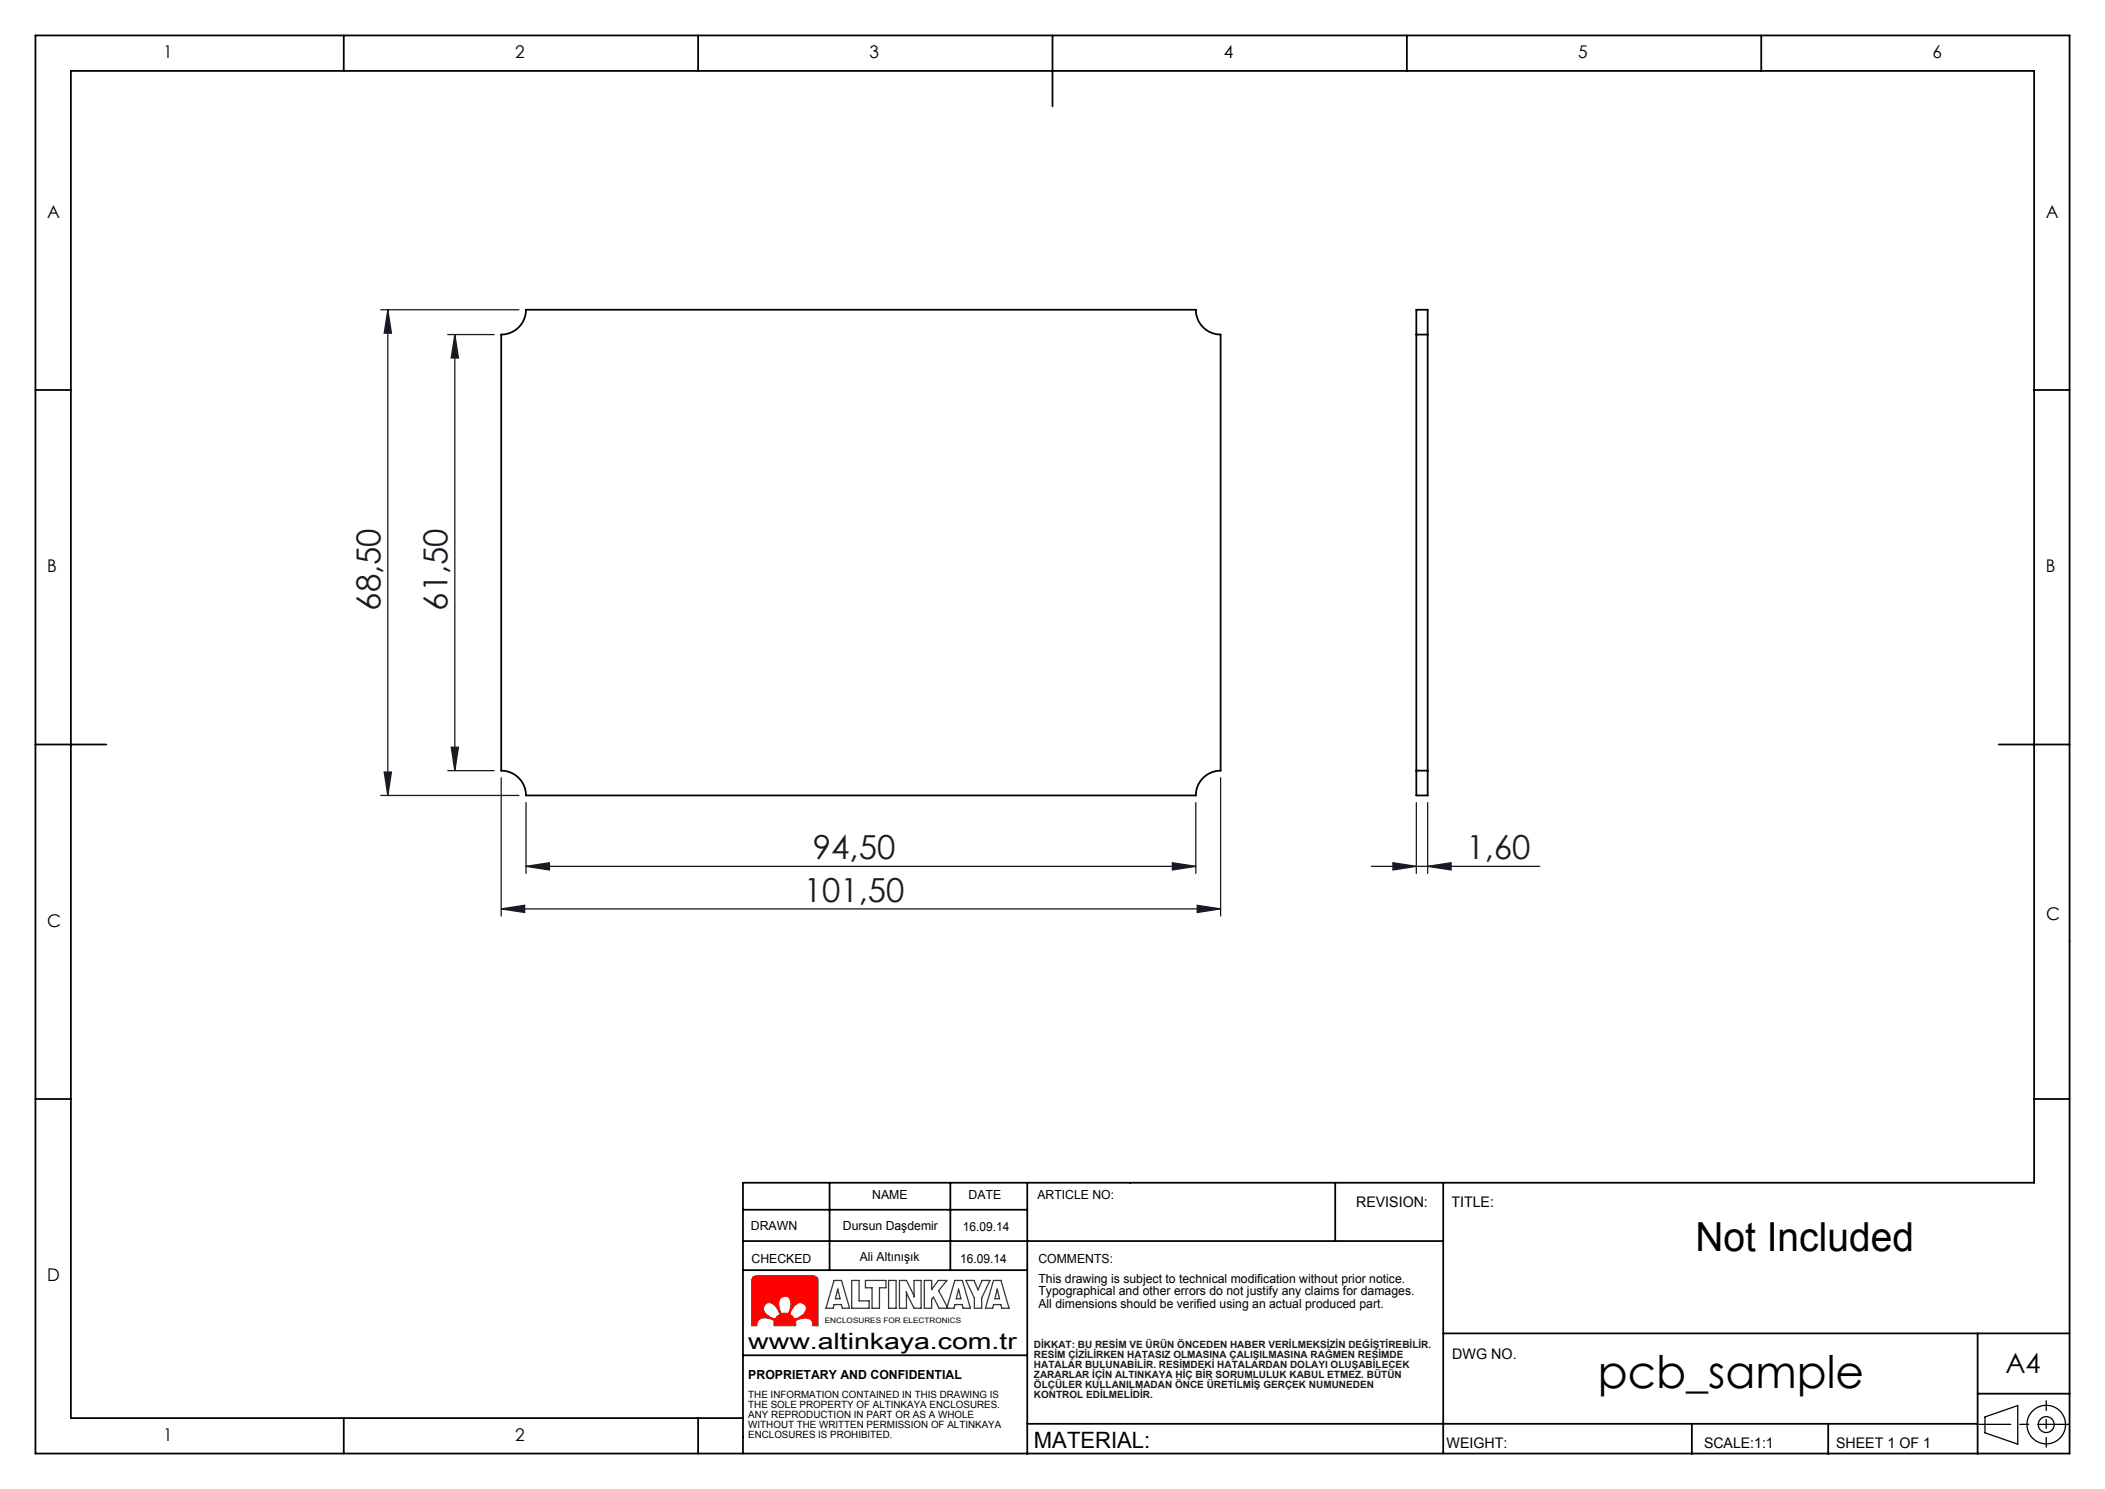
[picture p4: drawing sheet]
<svg xmlns="http://www.w3.org/2000/svg" width="297mm" height="210mm" viewBox="0 0 297 210" stroke-linecap="round" stroke-linejoin="round" font-family="sans-serif">
<g fill="none" stroke="#000" stroke-width=".18">
<path d="M280.1 199.8l4.6-1.6v5.5l-4.6-1.6z"/>
<circle cx="288.7" cy="200.9" r="2.72"/>
<circle cx="288.7" cy="200.9" r="1.12"/>
</g>
<path d="M107.9 183.9l.4-.2a1.8 1.8 0 0 1 1.7 1.7l-.4 .3-.2 .3a2.24 2.24 0 0 1-1.7-1.5zM110.1 183l.6-.2 .5 .1a1.8 1.8 0 0 1 0 2.4l-.5-.1-.4 .1a2.24 2.24 0 0 1-.2-2.3zM112.1 184.1l.4-.3 .5-.1 .5 .2 .3 .4a1.8 1.8 0 0 1-1.7 1.8l-.3-.5-.4-.2 .3-.7zM112.3 187l-.1-.7a1.8 1.8 0 0 1 2.4 0l.1 .7h.7v-6.5l-.1-.3-.5-.3h-8.2l-.3 .2-.2 .4v6.5h.7v-.3l.2-.6a1.96 1.96 0 0 1 2.3 .2l-.1 .7h3.1" fill="none" stroke="#e13800" stroke-width=".18"/>
<path d="M279.3 200.9h12.7" fill="none" stroke="#000" stroke-width=".18" stroke-dasharray="15.2 1.3 1.3 1.3" stroke-dashoffset="10.8"/>
<path d="M288.7 197.6v6.5" fill="none" stroke="#000" stroke-width=".18" stroke-dasharray="15.2 1.3 1.3 1.3" stroke-dashoffset="13.9"/>
<g fill="none" stroke="#000" stroke-width=".25">
<path d="M5 5h287v200h-287zM48.5 5v5M98.5 5v5M148.5 5v10M198.5 5v5M248.5 5v5M5 55h5M287 55h5M5 105h10M282 105h10M5 155h5M287 155h5"/>
<path d="M104.8 170.6h40.1M104.8 175h98.8M104.8 179.1h40.1M117 166.8v12.3M134.1 166.8v12.3M144.9 166.8v38.3M188.4 166.8v8.2M203.6 166.8v38.2M48.5 200v5M98.5 200v5M104.8 200h-94.8v-190h277v156.8h-182.2v38.2M104.8 191.1h40.1"/>
<path d="M203.6 188.1h88.4M279 196.6h13M279 188.1v17M144.9 200.8h134.1M238.7 200.8v4.3M257.9 200.8v4.3"/>
</g>
<path d="M112.1 184.1a.93 .93 0 0 1 1.5-.1 .93 .93 0 0 1-.3 1.4l-.7 .5a.45 .45 0 0 1-.4 .1 .45 .45 0 0 1-.4-.3v-.1a.45 .45 0 0 1-.4-.3 .45 .45 0 0 1 .2-.5zM107.9 183.9a1.09 1.09 0 0 1 1.7 .5l.3 .5a.45 .45 0 0 1 .1 .4 .45 .45 0 0 1-.3 .3l-.1 .1a.45 .45 0 0 1-.3 .3 .45 .45 0 0 1-.5-.1 1.37 1.37 0 0 1-1-1.8zM106.2 180.1l-.1 .4v6.5h.7v-.2a1.01 1.01 0 0 1 1.4-.9l.5 .1a.41 .41 0 0 1 .5 .5v.5h3.1v-.3a.36 .36 0 0 1 .1-.5l.8-.3a1.03 1.03 0 0 1 1.5 1v.1h.7v-6.5l-.2-.4-.4-.2h-8.2zM110.1 183a.93 .93 0 0 1 1.2-.1 .93 .93 0 0 1 .3 1.1l-.1 .8a.38 .38 0 0 1-.5 .4h-.3a.41 .41 0 0 1-.6-.1l-.1-.3a1.77 1.77 0 0 1 .1-1.8z" fill-rule="evenodd" fill="#f00"/>
<path d="M117.7 180.6h1l1.2 3.9h-1.1l-.1-.5h-1l-.1 .5h-1.1zM118.2 181.8l.3 1.4h-.6zM120.2 180.6h1v2.9h1.4v1h-2.4zM122.1 180.6h2.9v1h-.9v2.9h-1.1v-2.9h-.9zM125.4 180.6h1v3.9h-1zM126.9 180.6h1l1.1 2.4v-2.4h1v3.9h-1l-1.1-2.4v2.4h-1zM133.6 184.5l1.1-3.9h1.1l1.1 3.9h-1l-.1-.5h-1.1l-.1 .5h-2.1l-.8-1.6-.3 .4v1.2h-1v-3.9h1v1.3l1-1.3h1.2l-1.2 1.4 1.3 2.5M135.3 181.8l.3 1.4h-.7zM136.3 180.6h1.1l.6 1.3 .6-1.3h1.1l-1.2 2.5v1.4h-1v-1.4zM140.2 180.6h1l1.2 3.9h-1.1l-.1-.5h-1l-.1 .5h-1.1zM140.7 181.8l.3 1.4h-.6z" fill="none" stroke="#373737" stroke-width=".18"/>
<g fill="none" stroke="#191924" stroke-width=".18">
<path d="M53.7 43.7h19.5M54.7 43.7v68.5M54.7 43.7l.5 3.3h-1zM63.2 47.2h6.5M64.2 47.2l.5 3.3h-1zM64.2 47.2v61.5M53.7 112.2h19.5M54.2 108.9h1l-.5 3.3zM63.2 108.7h6.5M63.7 105.4h1l-.5 3.3zM70.7 109.7v19.5M74.2 113.2v10"/>
<path d="M168.7 113.2v10M172.2 109.7v19.5M199.8 113.2v10M201.4 113.2v10M70.7 128.2l3.3-.5v1zM70.7 128.2h101.5M74.2 122.2l3.3-.5v1zM74.2 122.2h94.5M165.4 121.7l3.3 .5-3.3 .5zM168.9 127.7l3.3 .5-3.3 .5zM193.5 122.2h23.8M196.5 121.7l3.3 .5-3.3 .5z"/>
<path d="M201.4 122.2l3.3-.5v1z"/>
</g>
<g fill="#191924">
<path d="M168.9 127.7l3.3 .5-3.3 .5zM70.7 128.2l3.3-.5v1z"/>
<path d="M196.5 121.7l3.3 .5-3.3 .5zM201.4 122.2l3.3-.5v1z"/>
<path d="M74.2 122.2l3.3-.5v1zM165.4 121.7l3.3 .5-3.3 .5z"/>
<path d="M64.2 47.2l.5 3.3h-1zM63.7 105.4h1l-.5 3.3zM54.7 43.7l.5 3.3h-1zM54.2 108.9h1l-.5 3.3z"/>
</g>
<path d="M74.2 43.7h94.5a3.5 3.5 0 0 0 3.5 3.5v61.5a3.5 3.5 0 0 0-3.5 3.5h-94.5a3.5 3.5 0 0 0-3.5-3.5v-61.5a3.5 3.5 0 0 0 3.5-3.5zM199.8 47.2v-3.5h1.6v3.5M199.8 47.2h1.6M199.8 47.2v61.5M201.4 47.2v61.5M199.8 108.7v3.5h1.6v-3.5M199.8 108.7h1.6" fill="none" stroke="#000" stroke-width=".25"/>
<text font-size="6.3" x="225.4" y="195.8">pcb_sample</text>
<text font-size="5.6" x="239.2" y="176.4">Not Included</text>
<g font-size="4.7" fill="#191924">
<text x="53.7" y="86.1" transform="rotate(-90 53.7 86.1)">68,50</text>
<text x="63.2" y="86.1" transform="rotate(-90 63.2 86.1)">61,50</text>
<text x="114.7" y="121.2">94,50</text>
<text x="206.9" y="121.2">1,60</text>
<text x="113.4" y="127.2">101,50</text>
</g>
<text font-size="3.9" x="282.9" y="193.7">A4</text>
<g font-size="3.2">
<text x="105.6" y="190.2">www.altinkaya.com.tr</text>
<text x="145.9" y="204.2">MATERIAL:</text>
</g>
<g font-size="2.5">
<text x="23.1" y="8.2">1</text>
<text x="72.7" y="8.2">2</text>
<text x="122.7" y="8.2">3</text>
<text x="172.7" y="8.2">4</text>
<text x="222.7" y="8.2">5</text>
<text x="272.7" y="8.2">6</text>
<text x="6.7" y="30.7">A</text>
<text x="288.7" y="30.7">A</text>
<text x="6.7" y="80.7">B</text>
<text x="288.7" y="80.7">B</text>
<text x="6.7" y="130.7">C</text>
<text x="288.7" y="129.7">C</text>
<text x="6.7" y="180.7">D</text>
<text x="23.1" y="203.2">1</text>
<text x="72.7" y="203.2">2</text>
</g>
<g font-size="2.1">
<text x="191.3" y="170.2">REVISION:</text>
<text x="204.8" y="170.2">TITLE:</text>
<text x="204.9" y="191.7">DWG NO.</text>
<text x="204.1" y="204.2">WEIGHT:</text>
<text x="240.4" y="204.2">SCALE:1:1</text>
<text x="259.1" y="204.2">SHEET 1 OF 1</text>
</g>
<g font-size="1.8">
<text x="105.9" y="173.5">DRAWN</text>
<text x="118.9" y="173.5">Dursun Daşdemir</text>
<text x="123.1" y="169.2">NAME</text>
<text x="135.9" y="173.7">16.09.14</text>
<text x="136.6" y="169.2">DATE</text>
<text x="146.4" y="169.2">ARTICLE NO:</text>
<text x="106" y="178.1">CHECKED</text>
<text x="121.3" y="177.8">Ali Altınışık</text>
<text x="135.5" y="178.1">16.09.14</text>
<text x="146.5" y="178.1">COMMENTS:</text>
<text x="146.5" y="180.9">This drawing is subject to technical modification without prior notice.</text>
<text x="146.5" y="182.7">Typographical and other errors do not justify any claims for damages.</text>
<text x="146.5" y="184.5">All dimensions should be verified using an actual produced part.</text>
<text x="105.6" y="194.5">PROPRIETARY AND CONFIDENTIAL</text>
</g>
<g font-size="1.4" fill="#191924">
<text x="145.9" y="190.1">DİKKAT: BU RESİM VE ÜRÜN ÖNCEDEN HABER VERİLMEKSİZİN DEĞİŞTİREBİLİR.</text>
<text x="145.9" y="191.5">RESİM ÇİZİLİRKEN HATASIZ OLMASINA ÇALIŞILMASINA RAĞMEN RESİMDE</text>
<text x="145.9" y="192.9">HATALAR BULUNABİLİR. RESİMDEKİ HATALARDAN DOLAYI OLUŞABİLECEK</text>
<text x="145.9" y="194.3">ZARARLAR İÇİN ALTINKAYA HİÇ BİR SORUMLULUK KABUL ETMEZ. BÜTÜN</text>
<text x="145.9" y="195.7">ÖLÇÜLER KULLANILMADAN ÖNCE ÜRETİLMİŞ GERÇEK NUMUNEDEN</text>
<text x="145.9" y="197.1">KONTROL EDİLMELİDİR.</text>
</g>
<g font-size="1.4">
<text x="105.6" y="197.1">THE INFORMATION CONTAINED IN THIS DRAWING IS</text>
<text x="105.6" y="198.5">THE SOLE PROPERTY OF ALTINKAYA ENCLOSURES.</text>
<text x="105.6" y="199.9">ANY REPRODUCTION IN PART OR AS A WHOLE</text>
<text x="105.6" y="201.4">WITHOUT THE WRITTEN PERMISSION OF ALTINKAYA</text>
<text x="105.6" y="202.8">ENCLOSURES IS PROHIBITED.</text>
</g>
<text font-size="1.1" x="116.4" y="186.5">ENCLOSURES FOR ELECTRONICS</text>
</svg>
